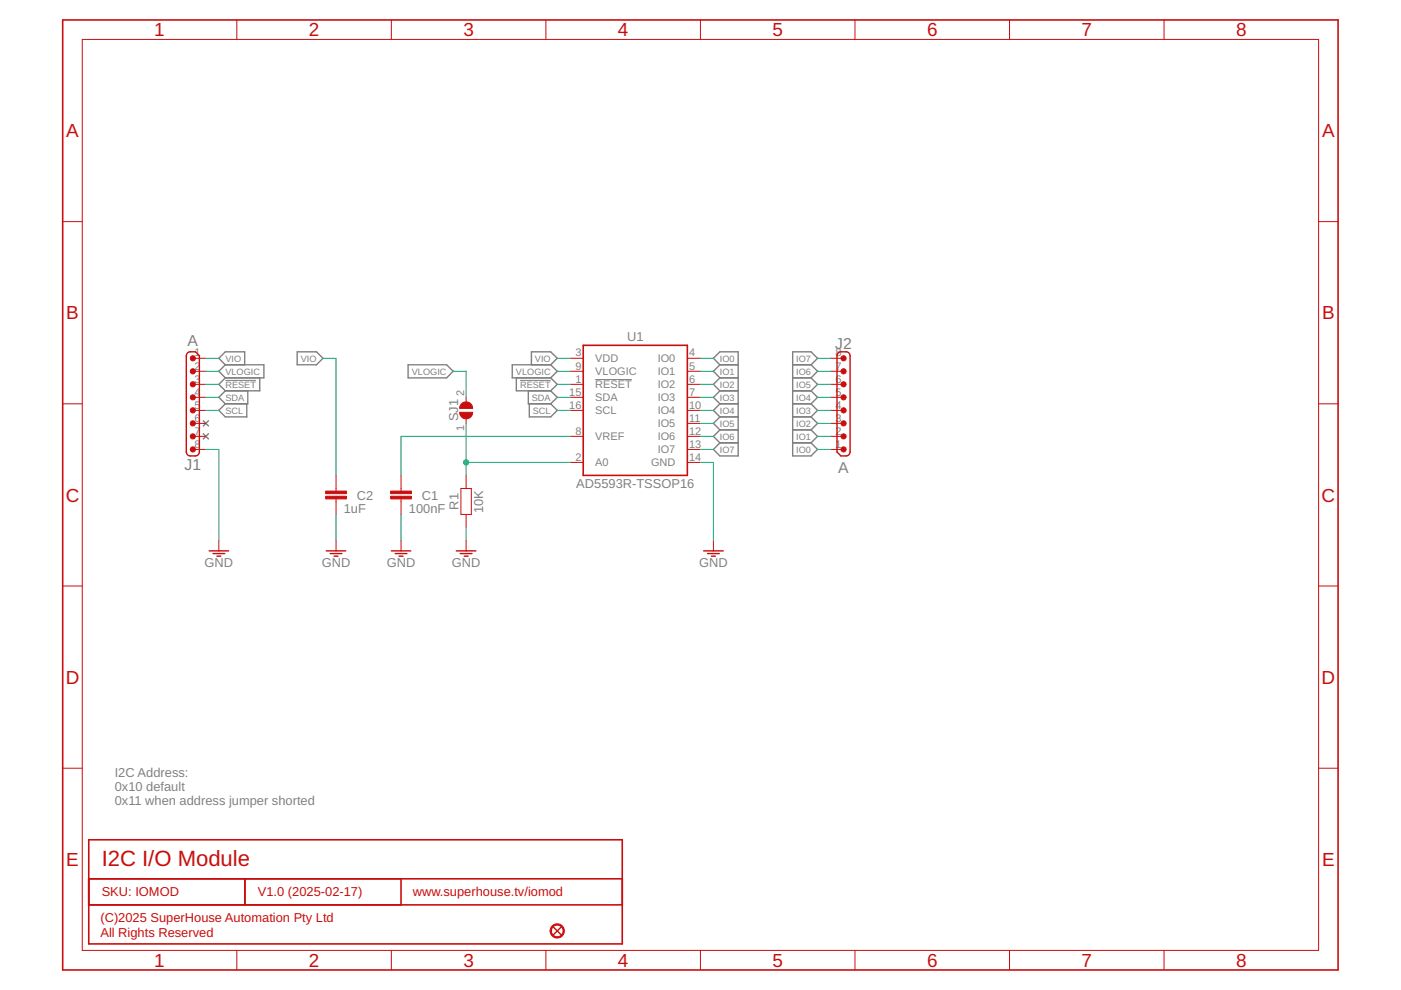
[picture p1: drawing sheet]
<?xml version="1.0" encoding="utf-8"?>
<!DOCTYPE eagle SYSTEM "eagle.dtd">
<eagle version="9.7.0">
<drawing>
<settings>
<setting alwaysvectorfont="no"/>
<setting keepoldvectorfont="yes"/>
<setting verticaltext="up"/>
</settings>
<grid distance="0.1" unitdist="inch" unit="inch" style="lines" multiple="1" display="no" altdistance="0.01" altunitdist="inch" altunit="inch"/>
<schematic xreflabel="%F%N/%S.%C%R" xrefpart="/%S.%C%R">
<libraries>
<library name="SuperHouse-SupplySymbols">
<symbols>
<symbol name="GND">
<wire x1="-1.905" y1="0.508" x2="0" y2="0.508" width="0.254" layer="94"/>
<wire x1="0" y1="0.508" x2="1.905" y2="0.508" width="0.254" layer="94"/>
<wire x1="-0.381" y1="-0.508" x2="0.381" y2="-0.508" width="0.254" layer="94"/>
<wire x1="0" y1="2.54" x2="0" y2="0.508" width="0.1524" layer="94"/>
<wire x1="-1.143" y1="0" x2="1.143" y2="0" width="0.254" layer="94"/>
<text x="0" y="-2.54" size="1.778" layer="96" align="bottom-center">GND</text>
<pin name="GND" x="0" y="2.54" visible="off" length="point" direction="sup"/>
</symbol>
<symbol name="NOCONNECTION">
<wire x1="-0.508" y1="0.508" x2="0.508" y2="-0.508" width="0.254" layer="97"/>
<wire x1="0.508" y1="0.508" x2="-0.508" y2="-0.508" width="0.254" layer="97"/>
</symbol>
</symbols>
<devicesets>
<deviceset name="GND" prefix="GND">
<gates>
<gate name="1" symbol="GND" x="0" y="0"/>
</gates>
<devices>
<device name="">
<technologies>
<technology name=""/>
</technologies>
</device>
</devices>
</deviceset>
<deviceset name="NC" prefix="NC">
<gates>
<gate name="G$1" symbol="NOCONNECTION" x="0" y="0"/>
</gates>
<devices>
<device name="">
<technologies>
<technology name=""/>
</technologies>
</device>
</devices>
</deviceset>
</devicesets>
</library>
<library name="SuperHouse-Symbols">
<symbols>
<symbol name="FIDUCIAL">
<wire x1="-0.762" y1="0.762" x2="0.762" y2="-0.762" width="0.254" layer="94"/>
<wire x1="0.762" y1="0.762" x2="-0.762" y2="-0.762" width="0.254" layer="94"/>
<circle x="0" y="0" radius="1.27" width="0.254" layer="94"/>
</symbol>
</symbols>
<devicesets>
<deviceset name="FIDUCIAL">
<gates>
<gate name="G$1" symbol="FIDUCIAL" x="0" y="0"/>
</gates>
<devices>
<device name="1.5X3" package="FIDUCIAL-1.5X3">
<package3dinstances>
<package3dinstance package3d_urn="urn:adsk.eagle:package:13228900/2"/>
</package3dinstances>
<technologies>
<technology name=""/>
</technologies>
</device>
<device name="1X2" package="FIDUCIAL-1X2">
<package3dinstances>
<package3dinstance package3d_urn="urn:adsk.eagle:package:13228899/2"/>
</package3dinstances>
<technologies>
<technology name=""/>
</technologies>
</device>
<device name="1X2.5" package="FIDUCIAL-1X2.5">
<package3dinstances>
<package3dinstance package3d_urn="urn:adsk.eagle:package:13228898/2"/>
</package3dinstances>
<technologies>
<technology name=""/>
</technologies>
</device>
</devices>
</deviceset>
</devicesets>
</library>
<library name="SuperHouse-Capacitors">
<symbols>
<symbol name="CAP">
<wire x1="0" y1="2.54" x2="0" y2="2.032" width="0.1524" layer="94"/>
<wire x1="0" y1="0" x2="0" y2="0.508" width="0.1524" layer="94"/>
<text x="1.524" y="2.921" size="1.778" layer="95">&gt;NAME</text>
<text x="1.524" y="-2.159" size="1.778" layer="96">&gt;VALUE</text>
<rectangle x1="-2.032" y1="0.508" x2="2.032" y2="1.016" layer="94"/>
<rectangle x1="-2.032" y1="1.524" x2="2.032" y2="2.032" layer="94"/>
<pin name="1" x="0" y="5.08" visible="off" length="short" direction="pas" swaplevel="1" rot="R270"/>
<pin name="2" x="0" y="-2.54" visible="off" length="short" direction="pas" swaplevel="1" rot="R90"/>
</symbol>
</symbols>
<devicesets>
<deviceset name="CAP" prefix="C" uservalue="yes">
<gates>
<gate name="G$1" symbol="CAP" x="0" y="0"/>
</gates>
<devices>
<device name="0603" package="C0603">
<connects>
<connect gate="G$1" pin="1" pad="1"/>
<connect gate="G$1" pin="2" pad="2"/>
</connects>
<package3dinstances>
<package3dinstance package3d_urn="urn:adsk.eagle:package:7066315/6"/>
</package3dinstances>
<technologies>
<technology name=""/>
</technologies>
</device>
<device name="0402" package="C0402">
<connects>
<connect gate="G$1" pin="1" pad="1"/>
<connect gate="G$1" pin="2" pad="2"/>
</connects>
<package3dinstances>
<package3dinstance package3d_urn="urn:adsk.eagle:package:7066125/5"/>
</package3dinstances>
<technologies>
<technology name=""/>
</technologies>
</device>
<device name="0805" package="C0805">
<connects>
<connect gate="G$1" pin="1" pad="1"/>
<connect gate="G$1" pin="2" pad="2"/>
</connects>
<package3dinstances>
<package3dinstance package3d_urn="urn:adsk.eagle:package:7066318/4"/>
</package3dinstances>
<technologies>
<technology name=""/>
</technologies>
</device>
<device name="0201" package="C0201">
<connects>
<connect gate="G$1" pin="1" pad="1"/>
<connect gate="G$1" pin="2" pad="2"/>
</connects>
<package3dinstances>
<package3dinstance package3d_urn="urn:adsk.eagle:package:7066518/2"/>
</package3dinstances>
<technologies>
<technology name=""/>
</technologies>
</device>
<device name="1206" package="C1206">
<connects>
<connect gate="G$1" pin="1" pad="1"/>
<connect gate="G$1" pin="2" pad="2"/>
</connects>
<package3dinstances>
<package3dinstance package3d_urn="urn:adsk.eagle:package:11768541/2"/>
</package3dinstances>
<technologies>
<technology name=""/>
</technologies>
</device>
<device name="2010" package="C2010">
<connects>
<connect gate="G$1" pin="1" pad="1"/>
<connect gate="G$1" pin="2" pad="2"/>
</connects>
<package3dinstances>
<package3dinstance package3d_urn="urn:adsk.eagle:package:11768540/1"/>
</package3dinstances>
<technologies>
<technology name=""/>
</technologies>
</device>
<device name="2220" package="C2220">
<connects>
<connect gate="G$1" pin="1" pad="1"/>
<connect gate="G$1" pin="2" pad="2"/>
</connects>
<package3dinstances>
<package3dinstance package3d_urn="urn:adsk.eagle:package:45026216/2"/>
</package3dinstances>
<technologies>
<technology name=""/>
</technologies>
</device>
</devices>
</deviceset>
</devicesets>
</library>
<library name="SuperHouse-ICs">
<symbols>
<symbol name="AD5593R">
<pin name="!RESET" x="-12.7" y="5.08" length="short" direction="pas"/>
<pin name="VLOGIC" x="-12.7" y="7.62" length="short" direction="pas"/>
<pin name="VDD" x="-12.7" y="10.16" length="short" direction="pas"/>
<pin name="A0" x="-12.7" y="-10.16" length="short" direction="pas"/>
<pin name="IO1" x="12.7" y="7.62" length="short" direction="pas" rot="R180"/>
<pin name="IO0" x="12.7" y="10.16" length="short" direction="pas" rot="R180"/>
<pin name="IO2" x="12.7" y="5.08" length="short" direction="pas" rot="R180"/>
<pin name="IO4" x="12.7" y="0" length="short" direction="pas" rot="R180"/>
<pin name="VREF" x="-12.7" y="-5.08" length="short" direction="pas"/>
<pin name="IO3" x="12.7" y="2.54" length="short" direction="pas" rot="R180"/>
<pin name="IO5" x="12.7" y="-2.54" length="short" direction="pas" rot="R180"/>
<pin name="IO6" x="12.7" y="-5.08" length="short" direction="pas" rot="R180"/>
<pin name="IO7" x="12.7" y="-7.62" length="short" direction="pas" rot="R180"/>
<pin name="GND" x="12.7" y="-10.16" length="short" direction="pas" rot="R180"/>
<pin name="SDA" x="-12.7" y="2.54" length="short" direction="pas"/>
<pin name="SCL" x="-12.7" y="0" length="short" direction="pas"/>
<wire x1="-10.16" y1="-12.7" x2="10.16" y2="-12.7" width="0.3048" layer="94"/>
<wire x1="10.16" y1="-12.7" x2="10.16" y2="12.7" width="0.3048" layer="94"/>
<wire x1="10.16" y1="12.7" x2="-10.16" y2="12.7" width="0.3048" layer="94"/>
<wire x1="-10.16" y1="12.7" x2="-10.16" y2="-12.7" width="0.3048" layer="94"/>
<text x="0" y="13.462" size="1.778" layer="95" align="bottom-center">&gt;NAME</text>
<text x="0" y="-15.24" size="1.778" layer="96" align="bottom-center">&gt;VALUE</text>
</symbol>
</symbols>
<devicesets>
<deviceset name="AD5593R" prefix="U">
<gates>
<gate name="G$1" symbol="AD5593R" x="0" y="0"/>
</gates>
<devices>
<device name="-TSSOP16" package="TSSOP16">
<connects>
<connect gate="G$1" pin="!RESET" pad="1"/>
<connect gate="G$1" pin="A0" pad="2"/>
<connect gate="G$1" pin="GND" pad="14"/>
<connect gate="G$1" pin="IO0" pad="4"/>
<connect gate="G$1" pin="IO1" pad="5"/>
<connect gate="G$1" pin="IO2" pad="6"/>
<connect gate="G$1" pin="IO3" pad="7"/>
<connect gate="G$1" pin="IO4" pad="10"/>
<connect gate="G$1" pin="IO5" pad="11"/>
<connect gate="G$1" pin="IO6" pad="12"/>
<connect gate="G$1" pin="IO7" pad="13"/>
<connect gate="G$1" pin="SCL" pad="16"/>
<connect gate="G$1" pin="SDA" pad="15"/>
<connect gate="G$1" pin="VDD" pad="3"/>
<connect gate="G$1" pin="VLOGIC" pad="9"/>
<connect gate="G$1" pin="VREF" pad="8"/>
</connects>
<package3dinstances>
<package3dinstance package3d_urn="urn:adsk.eagle:package:46129818/2"/>
</package3dinstances>
<technologies>
<technology name=""/>
</technologies>
</device>
</devices>
</deviceset>
</devicesets>
</library>
<library name="SuperHouse-Connectors">
<symbols>
<symbol name="M08">
<text x="0" y="-4.572" size="2.1844" layer="96" align="bottom-center">&gt;VALUE</text>
<text x="0" y="19.558" size="2.1844" layer="95" align="bottom-center">&gt;NAME</text>
<pin name="1" x="2.54" y="0" visible="pad" length="short" direction="pas" swaplevel="1" rot="R180"/>
<pin name="2" x="2.54" y="2.54" visible="pad" length="short" direction="pas" swaplevel="1" rot="R180"/>
<pin name="3" x="2.54" y="5.08" visible="pad" length="short" direction="pas" swaplevel="1" rot="R180"/>
<pin name="4" x="2.54" y="7.62" visible="pad" length="short" direction="pas" swaplevel="1" rot="R180"/>
<pin name="5" x="2.54" y="10.16" visible="pad" length="short" direction="pas" swaplevel="1" rot="R180"/>
<pin name="6" x="2.54" y="12.7" visible="pad" length="short" direction="pas" swaplevel="1" rot="R180"/>
<pin name="7" x="2.54" y="15.24" visible="pad" length="short" direction="pas" swaplevel="1" rot="R180"/>
<pin name="8" x="2.54" y="17.78" visible="pad" length="short" direction="pas" swaplevel="1" rot="R180"/>
<circle x="0" y="5.08" radius="0.254" width="0.508" layer="94"/>
<circle x="0" y="2.54" radius="0.254" width="0.508" layer="94"/>
<circle x="0" y="0" radius="0.254" width="0.508" layer="94"/>
<circle x="0" y="7.62" radius="0.254" width="0.508" layer="94"/>
<circle x="0" y="10.16" radius="0.254" width="0.508" layer="94"/>
<circle x="0" y="12.7" radius="0.254" width="0.508" layer="94"/>
<circle x="0" y="15.24" radius="0.254" width="0.508" layer="94"/>
<circle x="0" y="17.78" radius="0.254" width="0.508" layer="94"/>
<wire x1="-1.27" y1="18.288" x2="-0.508" y2="19.05" width="0.254" layer="94" curve="-90"/>
<wire x1="-1.27" y1="18.288" x2="-1.27" y2="-0.508" width="0.254" layer="94"/>
<wire x1="-0.508" y1="19.05" x2="0.508" y2="19.05" width="0.254" layer="94"/>
<wire x1="0.508" y1="-1.27" x2="1.27" y2="-0.508" width="0.254" layer="94"/>
<wire x1="-0.508" y1="-1.27" x2="-1.27" y2="-0.508" width="0.254" layer="94" curve="-90"/>
<wire x1="0.508" y1="19.05" x2="1.27" y2="18.288" width="0.254" layer="94" curve="-90"/>
<wire x1="1.27" y1="18.288" x2="1.27" y2="-0.508" width="0.254" layer="94"/>
<wire x1="-0.508" y1="-1.27" x2="0.508" y2="-1.27" width="0.254" layer="94"/>
</symbol>
</symbols>
<devicesets>
<deviceset name="M08" prefix="J">
<gates>
<gate name="G$1" symbol="M08" x="0" y="0"/>
</gates>
<devices>
<device name="-PLAIN" package="1X08">
<connects>
<connect gate="G$1" pin="1" pad="1"/>
<connect gate="G$1" pin="2" pad="2"/>
<connect gate="G$1" pin="3" pad="3"/>
<connect gate="G$1" pin="4" pad="4"/>
<connect gate="G$1" pin="5" pad="5"/>
<connect gate="G$1" pin="6" pad="6"/>
<connect gate="G$1" pin="7" pad="7"/>
<connect gate="G$1" pin="8" pad="8"/>
</connects>
<package3dinstances>
<package3dinstance package3d_urn="urn:adsk.eagle:package:11866882/3"/>
</package3dinstances>
<technologies>
<technology name=""/>
</technologies>
</device>
<device name="-PIN" package="1X08-P">
<connects>
<connect gate="G$1" pin="1" pad="1"/>
<connect gate="G$1" pin="2" pad="2"/>
<connect gate="G$1" pin="3" pad="3"/>
<connect gate="G$1" pin="4" pad="4"/>
<connect gate="G$1" pin="5" pad="5"/>
<connect gate="G$1" pin="6" pad="6"/>
<connect gate="G$1" pin="7" pad="7"/>
<connect gate="G$1" pin="8" pad="8"/>
</connects>
<package3dinstances>
<package3dinstance package3d_urn="urn:adsk.eagle:package:11866881/5"/>
</package3dinstances>
<technologies>
<technology name=""/>
</technologies>
</device>
<device name="-SOCKET" package="1X08-S">
<connects>
<connect gate="G$1" pin="1" pad="1"/>
<connect gate="G$1" pin="2" pad="2"/>
<connect gate="G$1" pin="3" pad="3"/>
<connect gate="G$1" pin="4" pad="4"/>
<connect gate="G$1" pin="5" pad="5"/>
<connect gate="G$1" pin="6" pad="6"/>
<connect gate="G$1" pin="7" pad="7"/>
<connect gate="G$1" pin="8" pad="8"/>
</connects>
<package3dinstances>
<package3dinstance package3d_urn="urn:adsk.eagle:package:11866883/5"/>
</package3dinstances>
<technologies>
<technology name=""/>
</technologies>
</device>
<device name="-SCREW-3.5MM" package="SCREWTERMINAL-3.5MM-8">
<connects>
<connect gate="G$1" pin="1" pad="1"/>
<connect gate="G$1" pin="2" pad="2"/>
<connect gate="G$1" pin="3" pad="3"/>
<connect gate="G$1" pin="4" pad="4"/>
<connect gate="G$1" pin="5" pad="5"/>
<connect gate="G$1" pin="6" pad="6"/>
<connect gate="G$1" pin="7" pad="7"/>
<connect gate="G$1" pin="8" pad="8"/>
</connects>
<package3dinstances>
<package3dinstance package3d_urn="urn:adsk.eagle:package:12194855/4"/>
</package3dinstances>
<technologies>
<technology name=""/>
</technologies>
</device>
<device name="-STACKING" package="1X08-ST">
<connects>
<connect gate="G$1" pin="1" pad="1"/>
<connect gate="G$1" pin="2" pad="2"/>
<connect gate="G$1" pin="3" pad="3"/>
<connect gate="G$1" pin="4" pad="4"/>
<connect gate="G$1" pin="5" pad="5"/>
<connect gate="G$1" pin="6" pad="6"/>
<connect gate="G$1" pin="7" pad="7"/>
<connect gate="G$1" pin="8" pad="8"/>
</connects>
<package3dinstances>
<package3dinstance package3d_urn="urn:adsk.eagle:package:12562317/5"/>
</package3dinstances>
<technologies>
<technology name=""/>
</technologies>
</device>
<device name="-PIN-BELOW" package="1X08-P-BELOW">
<connects>
<connect gate="G$1" pin="1" pad="1"/>
<connect gate="G$1" pin="2" pad="2"/>
<connect gate="G$1" pin="3" pad="3"/>
<connect gate="G$1" pin="4" pad="4"/>
<connect gate="G$1" pin="5" pad="5"/>
<connect gate="G$1" pin="6" pad="6"/>
<connect gate="G$1" pin="7" pad="7"/>
<connect gate="G$1" pin="8" pad="8"/>
</connects>
<package3dinstances>
<package3dinstance package3d_urn="urn:adsk.eagle:package:14732715/6"/>
</package3dinstances>
<technologies>
<technology name=""/>
</technologies>
</device>
<device name="-B8B-XH" package="JST-B8B-XH-A">
<connects>
<connect gate="G$1" pin="1" pad="1"/>
<connect gate="G$1" pin="2" pad="2"/>
<connect gate="G$1" pin="3" pad="3"/>
<connect gate="G$1" pin="4" pad="4"/>
<connect gate="G$1" pin="5" pad="5"/>
<connect gate="G$1" pin="6" pad="6"/>
<connect gate="G$1" pin="7" pad="7"/>
<connect gate="G$1" pin="8" pad="8"/>
</connects>
<package3dinstances>
<package3dinstance package3d_urn="urn:adsk.eagle:package:26584323/3"/>
</package3dinstances>
<technologies>
<technology name=""/>
</technologies>
</device>
<device name="-SCREW-3.81MM-PLUG-VERT" package="SCREWTERMINAL-3.81MM-VERT-8">
<connects>
<connect gate="G$1" pin="1" pad="1"/>
<connect gate="G$1" pin="2" pad="2"/>
<connect gate="G$1" pin="3" pad="3"/>
<connect gate="G$1" pin="4" pad="4"/>
<connect gate="G$1" pin="5" pad="5"/>
<connect gate="G$1" pin="6" pad="6"/>
<connect gate="G$1" pin="7" pad="7"/>
<connect gate="G$1" pin="8" pad="8"/>
</connects>
<package3dinstances>
<package3dinstance package3d_urn="urn:adsk.eagle:package:31146196/2"/>
</package3dinstances>
<technologies>
<technology name=""/>
</technologies>
</device>
<device name="-SCREW-3.81MM-PLUG-HOR" package="SCREWTERMINAL-3.81MM-HOR-8">
<connects>
<connect gate="G$1" pin="1" pad="1"/>
<connect gate="G$1" pin="2" pad="2"/>
<connect gate="G$1" pin="3" pad="3"/>
<connect gate="G$1" pin="4" pad="4"/>
<connect gate="G$1" pin="5" pad="5"/>
<connect gate="G$1" pin="6" pad="6"/>
<connect gate="G$1" pin="7" pad="7"/>
<connect gate="G$1" pin="8" pad="8"/>
</connects>
<package3dinstances>
<package3dinstance package3d_urn="urn:adsk.eagle:package:31456334/6"/>
</package3dinstances>
<technologies>
<technology name=""/>
</technologies>
</device>
<device name="-2.00-PLAIN" package="1X8-2.00-PLAIN">
<connects>
<connect gate="G$1" pin="1" pad="1"/>
<connect gate="G$1" pin="2" pad="2"/>
<connect gate="G$1" pin="3" pad="3"/>
<connect gate="G$1" pin="4" pad="4"/>
<connect gate="G$1" pin="5" pad="5"/>
<connect gate="G$1" pin="6" pad="6"/>
<connect gate="G$1" pin="7" pad="7"/>
<connect gate="G$1" pin="8" pad="8"/>
</connects>
<package3dinstances>
<package3dinstance package3d_urn="urn:adsk.eagle:package:47037876/2"/>
</package3dinstances>
<technologies>
<technology name=""/>
</technologies>
</device>
<device name="-2.00-P-BELOW" package="1X8-2.00-P-BELOW">
<connects>
<connect gate="G$1" pin="1" pad="1"/>
<connect gate="G$1" pin="2" pad="2"/>
<connect gate="G$1" pin="3" pad="3"/>
<connect gate="G$1" pin="4" pad="4"/>
<connect gate="G$1" pin="5" pad="5"/>
<connect gate="G$1" pin="6" pad="6"/>
<connect gate="G$1" pin="7" pad="7"/>
<connect gate="G$1" pin="8" pad="8"/>
</connects>
<package3dinstances>
<package3dinstance package3d_urn="urn:adsk.eagle:package:47037877/4"/>
</package3dinstances>
<technologies>
<technology name=""/>
</technologies>
</device>
<device name="-2.00-S" package="1X8-2.00-S">
<connects>
<connect gate="G$1" pin="1" pad="1"/>
<connect gate="G$1" pin="2" pad="2"/>
<connect gate="G$1" pin="3" pad="3"/>
<connect gate="G$1" pin="4" pad="4"/>
<connect gate="G$1" pin="5" pad="5"/>
<connect gate="G$1" pin="6" pad="6"/>
<connect gate="G$1" pin="7" pad="7"/>
<connect gate="G$1" pin="8" pad="8"/>
</connects>
<package3dinstances>
<package3dinstance package3d_urn="urn:adsk.eagle:package:47037878/3"/>
</package3dinstances>
<technologies>
<technology name=""/>
</technologies>
</device>
</devices>
</deviceset>
</devicesets>
</library>
<library name="SuperHouse-Resistors">
<symbols>
<symbol name="RESISTOR">
<wire x1="-2.54" y1="1.016" x2="2.54" y2="1.016" width="0.1524" layer="94"/>
<wire x1="-2.54" y1="-1.016" x2="-2.54" y2="1.016" width="0.1524" layer="94"/>
<wire x1="2.54" y1="-1.016" x2="2.54" y2="1.016" width="0.1524" layer="94"/>
<wire x1="-2.54" y1="-1.016" x2="2.54" y2="-1.016" width="0.1524" layer="94"/>
<text x="0" y="1.4986" size="1.778" layer="95" align="bottom-center">&gt;NAME</text>
<text x="0" y="-3.302" size="1.778" layer="96" align="bottom-center">&gt;VALUE</text>
<pin name="2" x="5.08" y="0" visible="off" length="short" direction="pas" swaplevel="1" rot="R180"/>
<pin name="1" x="-5.08" y="0" visible="off" length="short" direction="pas" swaplevel="1"/>
</symbol>
</symbols>
<devicesets>
<deviceset name="RESISTOR" prefix="R" uservalue="yes">
<gates>
<gate name="G$1" symbol="RESISTOR" x="0" y="0"/>
</gates>
<devices>
<device name="1206" package="R1206">
<connects>
<connect gate="G$1" pin="1" pad="1"/>
<connect gate="G$1" pin="2" pad="2"/>
</connects>
<package3dinstances>
<package3dinstance package3d_urn="urn:adsk.eagle:package:28961137/3"/>
</package3dinstances>
<technologies>
<technology name=""/>
</technologies>
</device>
<device name="2010" package="R2010">
<connects>
<connect gate="G$1" pin="1" pad="1"/>
<connect gate="G$1" pin="2" pad="2"/>
</connects>
<package3dinstances>
<package3dinstance package3d_urn="urn:adsk.eagle:package:28961140/1"/>
</package3dinstances>
<technologies>
<technology name=""/>
</technologies>
</device>
<device name="0402" package="R0402">
<connects>
<connect gate="G$1" pin="1" pad="1"/>
<connect gate="G$1" pin="2" pad="2"/>
</connects>
<package3dinstances>
<package3dinstance package3d_urn="urn:adsk.eagle:package:28961142/1"/>
</package3dinstances>
<technologies>
<technology name=""/>
</technologies>
</device>
<device name="0201" package="R0201">
<connects>
<connect gate="G$1" pin="1" pad="1"/>
<connect gate="G$1" pin="2" pad="2"/>
</connects>
<package3dinstances>
<package3dinstance package3d_urn="urn:adsk.eagle:package:28961136/1"/>
</package3dinstances>
<technologies>
<technology name=""/>
</technologies>
</device>
<device name="0603" package="R0603">
<connects>
<connect gate="G$1" pin="1" pad="1"/>
<connect gate="G$1" pin="2" pad="2"/>
</connects>
<package3dinstances>
<package3dinstance package3d_urn="urn:adsk.eagle:package:28961141/1"/>
</package3dinstances>
<technologies>
<technology name=""/>
</technologies>
</device>
<device name="0805" package="R0805">
<connects>
<connect gate="G$1" pin="1" pad="1"/>
<connect gate="G$1" pin="2" pad="2"/>
</connects>
<package3dinstances>
<package3dinstance package3d_urn="urn:adsk.eagle:package:28961134/1"/>
</package3dinstances>
<technologies>
<technology name=""/>
</technologies>
</device>
<device name="-WSHM2818" package="WSHM2818">
<connects>
<connect gate="G$1" pin="1" pad="1"/>
<connect gate="G$1" pin="2" pad="2"/>
</connects>
<package3dinstances>
<package3dinstance package3d_urn="urn:adsk.eagle:package:28961139/1"/>
</package3dinstances>
<technologies>
<technology name=""/>
</technologies>
</device>
<device name="1210" package="R1210">
<connects>
<connect gate="G$1" pin="1" pad="1"/>
<connect gate="G$1" pin="2" pad="2"/>
</connects>
<package3dinstances>
<package3dinstance package3d_urn="urn:adsk.eagle:package:34219130/2"/>
</package3dinstances>
<technologies>
<technology name=""/>
</technologies>
</device>
<device name="-CB5H" package="CB5-H">
<connects>
<connect gate="G$1" pin="1" pad="P$1"/>
<connect gate="G$1" pin="2" pad="P$2"/>
</connects>
<package3dinstances>
<package3dinstance package3d_urn="urn:adsk.eagle:package:44875050/2"/>
</package3dinstances>
<technologies>
<technology name=""/>
</technologies>
</device>
<device name="-CB5V" package="CB5-V">
<connects>
<connect gate="G$1" pin="1" pad="P$1"/>
<connect gate="G$1" pin="2" pad="P$2"/>
</connects>
<package3dinstances>
<package3dinstance package3d_urn="urn:adsk.eagle:package:44875049/2"/>
</package3dinstances>
<technologies>
<technology name=""/>
</technologies>
</device>
</devices>
<spice>
<pinmapping spiceprefix="R">
<pinmap gate="G$1" pin="1" pinorder="1"/>
<pinmap gate="G$1" pin="2" pinorder="2"/>
</pinmapping>
</spice>
</deviceset>
</devicesets>
</library>
<library name="SuperHouse-Jumpers">
<symbols>
<symbol name="SJ">
<wire x1="0.381" y1="0.635" x2="0.381" y2="-0.635" width="1.27" layer="94" curve="-180" cap="flat"/>
<wire x1="-0.381" y1="-0.635" x2="-0.381" y2="0.635" width="1.27" layer="94" curve="-180" cap="flat"/>
<wire x1="2.54" y1="0" x2="1.651" y2="0" width="0.1524" layer="94"/>
<wire x1="-2.54" y1="0" x2="-1.651" y2="0" width="0.1524" layer="94"/>
<text x="0" y="1.524" size="1.778" layer="95" align="bottom-center">&gt;NAME</text>
<text x="0" y="-3.302" size="1.778" layer="96" align="bottom-center">&gt;VALUE</text>
<pin name="2" x="2.54" y="0" visible="pad" length="point" direction="pas" swaplevel="1" rot="R180"/>
<pin name="1" x="-2.54" y="0" visible="pad" length="point" direction="pas" swaplevel="1"/>
</symbol>
</symbols>
<devicesets>
<deviceset name="SJ" prefix="SJ" uservalue="yes">
<gates>
<gate name="1" symbol="SJ" x="0" y="0"/>
</gates>
<devices>
<device name="-NORMAL" package="SJ">
<connects>
<connect gate="1" pin="1" pad="1"/>
<connect gate="1" pin="2" pad="2"/>
</connects>
<package3dinstances>
<package3dinstance package3d_urn="urn:adsk.eagle:package:7066338/2"/>
</package3dinstances>
<technologies>
<technology name=""/>
</technologies>
</device>
<device name="-WIDE" package="SJW">
<connects>
<connect gate="1" pin="1" pad="1"/>
<connect gate="1" pin="2" pad="2"/>
</connects>
<package3dinstances>
<package3dinstance package3d_urn="urn:adsk.eagle:package:7066339/2"/>
</package3dinstances>
<technologies>
<technology name=""/>
</technologies>
</device>
<device name="-0402" package="0402SJO">
<connects>
<connect gate="1" pin="1" pad="1"/>
<connect gate="1" pin="2" pad="2"/>
</connects>
<package3dinstances>
<package3dinstance package3d_urn="urn:adsk.eagle:package:7066340/2"/>
</package3dinstances>
<technologies>
<technology name=""/>
</technologies>
</device>
</devices>
</deviceset>
</devicesets>
</library>
</libraries>
<attributes>
</attributes>
<variantdefs>
</variantdefs>
<classes>
<class number="0" name="Default" width="0.2032" drill="0">
</class>
<class number="1" name="VCC" width="0.3048" drill="0">
</class>
</classes>
<parts>
<part name="FID1" library="SuperHouse-Symbols" deviceset="FIDUCIAL" device="1X2.5" package3d_urn="urn:adsk.eagle:package:13228898/2"/>
<part name="C2" library="SuperHouse-Capacitors" deviceset="CAP" device="0603" package3d_urn="urn:adsk.eagle:package:7066315/6" value="1uF"/>
<part name="U$6" library="SuperHouse-SupplySymbols" deviceset="NC" device=""/>
<part name="GND23" library="SuperHouse-SupplySymbols" deviceset="GND" device=""/>
<part name="U1" library="SuperHouse-ICs" deviceset="AD5593R" device="-TSSOP16" package3d_urn="urn:adsk.eagle:package:46129818/2"/>
<part name="GND1" library="SuperHouse-SupplySymbols" deviceset="GND" device=""/>
<part name="GND2" library="SuperHouse-SupplySymbols" deviceset="GND" device=""/>
<part name="GND3" library="SuperHouse-SupplySymbols" deviceset="GND" device=""/>
<part name="C1" library="SuperHouse-Capacitors" deviceset="CAP" device="0603" package3d_urn="urn:adsk.eagle:package:7066315/6" value="100nF"/>
<part name="GND4" library="SuperHouse-SupplySymbols" deviceset="GND" device=""/>
<part name="J1" library="SuperHouse-Connectors" deviceset="M08" device="-2.00-P-BELOW" package3d_urn="urn:adsk.eagle:package:47037877/4" value="A"/>
<part name="J2" library="SuperHouse-Connectors" deviceset="M08" device="-2.00-P-BELOW" package3d_urn="urn:adsk.eagle:package:47037877/4" value="A"/>
<part name="U$1" library="SuperHouse-SupplySymbols" deviceset="NC" device=""/>
<part name="R1" library="SuperHouse-Resistors" deviceset="RESISTOR" device="0603" package3d_urn="urn:adsk.eagle:package:28961141/1" value="10K"/>
<part name="SJ1" library="SuperHouse-Jumpers" deviceset="SJ" device="-NORMAL" package3d_urn="urn:adsk.eagle:package:7066338/2"/>
</parts>
<sheets>
<sheet>
<plain>
<frame x1="0" y1="0" x2="248.92" y2="185.42" columns="8" rows="5" layer="94"/>
<text x="7.62" y="20.32" size="3.048" layer="94">I2C I/O Module</text>
<text x="38.1" y="14.478" size="1.778" layer="94">V1.0 (2025-02-17)</text>
<text x="7.62" y="14.478" size="1.778" layer="94">SKU: IOMOD</text>
<text x="7.366" y="9.398" size="1.778" layer="94">(C)2025 SuperHouse Automation Pty Ltd</text>
<text x="7.366" y="6.35" size="1.778" layer="94">All Rights Reserved</text>
<text x="68.326" y="14.478" size="1.778" layer="94">www.superhouse.tv/iomod</text>
<frame x1="5.08" y1="12.7" x2="109.22" y2="25.4" columns="0" rows="0" layer="94" border-left="no" border-top="no" border-right="no" border-bottom="no"/>
<frame x1="5.08" y1="12.7" x2="35.56" y2="17.78" columns="8" rows="5" layer="94"/>
<frame x1="35.56" y1="12.7" x2="66.04" y2="17.78" columns="8" rows="5" layer="94"/>
<frame x1="5.08" y1="5.08" x2="109.22" y2="17.78" columns="0" rows="0" layer="94" border-left="no" border-top="no" border-right="no" border-bottom="no"/>
</plain>
<instances>
<instance part="FID1" gate="G$1" x="96.52" y="7.62" smashed="yes"/>
<instance part="C2" gate="G$1" x="53.34" y="91.44" smashed="yes">
<attribute name="NAME" x="57.404" y="91.821" size="1.778" layer="95"/>
<attribute name="VALUE" x="54.864" y="89.281" size="1.778" layer="96"/>
</instance>
<instance part="U$6" gate="G$1" x="27.94" y="106.68" smashed="yes"/>
<instance part="GND23" gate="1" x="127" y="81.28" smashed="yes"/>
<instance part="U1" gate="G$1" x="111.76" y="109.22" smashed="yes">
<attribute name="NAME" x="111.76" y="122.682" size="1.778" layer="95" align="bottom-center"/>
<attribute name="VALUE" x="111.76" y="93.98" size="1.778" layer="96" align="bottom-center"/>
</instance>
<instance part="GND1" gate="1" x="53.34" y="81.28" smashed="yes"/>
<instance part="GND2" gate="1" x="30.48" y="81.28" smashed="yes"/>
<instance part="GND3" gate="1" x="78.74" y="81.28" smashed="yes"/>
<instance part="C1" gate="G$1" x="66.04" y="91.44" smashed="yes">
<attribute name="NAME" x="70.104" y="91.821" size="1.778" layer="95"/>
<attribute name="VALUE" x="67.564" y="89.281" size="1.778" layer="96"/>
</instance>
<instance part="GND4" gate="1" x="66.04" y="81.28" smashed="yes"/>
<instance part="J1" gate="G$1" x="25.4" y="119.38" smashed="yes" rot="MR180">
<attribute name="VALUE" x="25.4" y="123.952" size="2.1844" layer="96" rot="MR180" align="bottom-center"/>
<attribute name="NAME" x="25.4" y="99.822" size="2.1844" layer="95" rot="MR180" align="bottom-center"/>
</instance>
<instance part="J2" gate="G$1" x="152.4" y="101.6" smashed="yes" rot="MR0">
<attribute name="VALUE" x="152.4" y="97.028" size="2.1844" layer="96" rot="MR0" align="bottom-center"/>
<attribute name="NAME" x="152.4" y="121.158" size="2.1844" layer="95" rot="MR0" align="bottom-center"/>
</instance>
<instance part="U$1" gate="G$1" x="27.94" y="104.14" smashed="yes"/>
<instance part="R1" gate="G$1" x="78.74" y="91.44" smashed="yes" rot="R90">
<attribute name="NAME" x="77.2414" y="91.44" size="1.778" layer="95" rot="R90" align="bottom-center"/>
<attribute name="VALUE" x="82.042" y="91.44" size="1.778" layer="96" rot="R90" align="bottom-center"/>
</instance>
<instance part="SJ1" gate="1" x="78.74" y="109.22" smashed="yes" rot="R90">
<attribute name="NAME" x="77.216" y="109.22" size="1.778" layer="95" rot="R90" align="bottom-center"/>
<attribute name="VALUE" x="82.042" y="109.22" size="1.778" layer="96" rot="R90" align="bottom-center"/>
</instance>
</instances>
<busses>
</busses>
<nets>
<net name="GND" class="0">
<segment>
<pinref part="U1" gate="G$1" pin="GND"/>
<wire x1="124.46" y1="99.06" x2="127" y2="99.06" width="0.1524" layer="91"/>
<wire x1="127" y1="99.06" x2="127" y2="83.82" width="0.1524" layer="91"/>
<pinref part="GND23" gate="1" pin="GND"/>
</segment>
<segment>
<pinref part="C2" gate="G$1" pin="2"/>
<pinref part="GND1" gate="1" pin="GND"/>
<wire x1="53.34" y1="83.82" x2="53.34" y2="88.9" width="0.1524" layer="91"/>
</segment>
<segment>
<pinref part="C1" gate="G$1" pin="2"/>
<pinref part="GND4" gate="1" pin="GND"/>
<wire x1="66.04" y1="88.9" x2="66.04" y2="83.82" width="0.1524" layer="91"/>
</segment>
<segment>
<wire x1="27.94" y1="101.6" x2="30.48" y2="101.6" width="0.1524" layer="91"/>
<wire x1="30.48" y1="101.6" x2="30.48" y2="83.82" width="0.1524" layer="91"/>
<pinref part="GND2" gate="1" pin="GND"/>
<pinref part="J1" gate="G$1" pin="8"/>
</segment>
<segment>
<pinref part="R1" gate="G$1" pin="1"/>
<pinref part="GND3" gate="1" pin="GND"/>
<wire x1="78.74" y1="83.82" x2="78.74" y2="86.36" width="0.1524" layer="91"/>
</segment>
</net>
<net name="IO0" class="0">
<segment>
<pinref part="U1" gate="G$1" pin="IO0"/>
<wire x1="124.46" y1="119.38" x2="127" y2="119.38" width="0.1524" layer="91"/>
<label x="127" y="119.38" size="1.27" layer="95" xref="yes"/>
</segment>
<segment>
<wire x1="149.86" y1="101.6" x2="147.32" y2="101.6" width="0.1524" layer="91"/>
<label x="147.32" y="101.6" size="1.27" layer="95" rot="R180" xref="yes"/>
<pinref part="J2" gate="G$1" pin="1"/>
</segment>
</net>
<net name="IO1" class="0">
<segment>
<pinref part="U1" gate="G$1" pin="IO1"/>
<wire x1="124.46" y1="116.84" x2="127" y2="116.84" width="0.1524" layer="91"/>
<label x="127" y="116.84" size="1.27" layer="95" xref="yes"/>
</segment>
<segment>
<wire x1="149.86" y1="104.14" x2="147.32" y2="104.14" width="0.1524" layer="91"/>
<label x="147.32" y="104.14" size="1.27" layer="95" rot="R180" xref="yes"/>
<pinref part="J2" gate="G$1" pin="2"/>
</segment>
</net>
<net name="IO2" class="0">
<segment>
<pinref part="U1" gate="G$1" pin="IO2"/>
<wire x1="124.46" y1="114.3" x2="127" y2="114.3" width="0.1524" layer="91"/>
<label x="127" y="114.3" size="1.27" layer="95" xref="yes"/>
</segment>
<segment>
<wire x1="149.86" y1="106.68" x2="147.32" y2="106.68" width="0.1524" layer="91"/>
<label x="147.32" y="106.68" size="1.27" layer="95" rot="R180" xref="yes"/>
<pinref part="J2" gate="G$1" pin="3"/>
</segment>
</net>
<net name="IO3" class="0">
<segment>
<pinref part="U1" gate="G$1" pin="IO3"/>
<wire x1="124.46" y1="111.76" x2="127" y2="111.76" width="0.1524" layer="91"/>
<label x="127" y="111.76" size="1.27" layer="95" xref="yes"/>
</segment>
<segment>
<wire x1="149.86" y1="109.22" x2="147.32" y2="109.22" width="0.1524" layer="91"/>
<label x="147.32" y="109.22" size="1.27" layer="95" rot="R180" xref="yes"/>
<pinref part="J2" gate="G$1" pin="4"/>
</segment>
</net>
<net name="IO4" class="0">
<segment>
<pinref part="U1" gate="G$1" pin="IO4"/>
<wire x1="124.46" y1="109.22" x2="127" y2="109.22" width="0.1524" layer="91"/>
<label x="127" y="109.22" size="1.27" layer="95" xref="yes"/>
</segment>
<segment>
<wire x1="149.86" y1="111.76" x2="147.32" y2="111.76" width="0.1524" layer="91"/>
<label x="147.32" y="111.76" size="1.27" layer="95" rot="R180" xref="yes"/>
<pinref part="J2" gate="G$1" pin="5"/>
</segment>
</net>
<net name="IO5" class="0">
<segment>
<pinref part="U1" gate="G$1" pin="IO5"/>
<wire x1="124.46" y1="106.68" x2="127" y2="106.68" width="0.1524" layer="91"/>
<label x="127" y="106.68" size="1.27" layer="95" xref="yes"/>
</segment>
<segment>
<wire x1="149.86" y1="114.3" x2="147.32" y2="114.3" width="0.1524" layer="91"/>
<label x="147.32" y="114.3" size="1.27" layer="95" rot="R180" xref="yes"/>
<pinref part="J2" gate="G$1" pin="6"/>
</segment>
</net>
<net name="IO6" class="0">
<segment>
<pinref part="U1" gate="G$1" pin="IO6"/>
<wire x1="124.46" y1="104.14" x2="127" y2="104.14" width="0.1524" layer="91"/>
<label x="127" y="104.14" size="1.27" layer="95" xref="yes"/>
</segment>
<segment>
<wire x1="149.86" y1="116.84" x2="147.32" y2="116.84" width="0.1524" layer="91"/>
<label x="147.32" y="116.84" size="1.27" layer="95" rot="R180" xref="yes"/>
<pinref part="J2" gate="G$1" pin="7"/>
</segment>
</net>
<net name="IO7" class="0">
<segment>
<pinref part="U1" gate="G$1" pin="IO7"/>
<wire x1="124.46" y1="101.6" x2="127" y2="101.6" width="0.1524" layer="91"/>
<label x="127" y="101.6" size="1.27" layer="95" xref="yes"/>
</segment>
<segment>
<wire x1="149.86" y1="119.38" x2="147.32" y2="119.38" width="0.1524" layer="91"/>
<label x="147.32" y="119.38" size="1.27" layer="95" rot="R180" xref="yes"/>
<pinref part="J2" gate="G$1" pin="8"/>
</segment>
</net>
<net name="N$3" class="0">
<segment>
<pinref part="U1" gate="G$1" pin="VREF"/>
<wire x1="99.06" y1="104.14" x2="66.04" y2="104.14" width="0.1524" layer="91"/>
<wire x1="66.04" y1="104.14" x2="66.04" y2="96.52" width="0.1524" layer="91"/>
<pinref part="C1" gate="G$1" pin="1"/>
</segment>
</net>
<net name="VLOGIC" class="0">
<segment>
<pinref part="U1" gate="G$1" pin="VLOGIC"/>
<wire x1="99.06" y1="116.84" x2="96.52" y2="116.84" width="0.1524" layer="91"/>
<label x="96.52" y="116.84" size="1.27" layer="95" rot="R180" xref="yes"/>
</segment>
<segment>
<wire x1="27.94" y1="116.84" x2="30.48" y2="116.84" width="0.1524" layer="91"/>
<label x="30.48" y="116.84" size="1.27" layer="95" xref="yes"/>
<pinref part="J1" gate="G$1" pin="2"/>
</segment>
<segment>
<pinref part="SJ1" gate="1" pin="2"/>
<wire x1="78.74" y1="111.76" x2="78.74" y2="116.84" width="0.1524" layer="91"/>
<wire x1="78.74" y1="116.84" x2="76.2" y2="116.84" width="0.1524" layer="91"/>
<label x="76.2" y="116.84" size="1.27" layer="95" rot="R180" xref="yes"/>
</segment>
</net>
<net name="!RESET" class="0">
<segment>
<pinref part="U1" gate="G$1" pin="!RESET"/>
<wire x1="99.06" y1="114.3" x2="96.52" y2="114.3" width="0.1524" layer="91"/>
<label x="96.52" y="114.3" size="1.27" layer="95" rot="R180" xref="yes"/>
</segment>
<segment>
<wire x1="27.94" y1="114.3" x2="30.48" y2="114.3" width="0.1524" layer="91"/>
<label x="30.48" y="114.3" size="1.27" layer="95" xref="yes"/>
<pinref part="J1" gate="G$1" pin="3"/>
</segment>
</net>
<net name="SDA" class="0">
<segment>
<pinref part="U1" gate="G$1" pin="SDA"/>
<wire x1="99.06" y1="111.76" x2="96.52" y2="111.76" width="0.1524" layer="91"/>
<label x="96.52" y="111.76" size="1.27" layer="95" rot="R180" xref="yes"/>
</segment>
<segment>
<wire x1="27.94" y1="111.76" x2="30.48" y2="111.76" width="0.1524" layer="91"/>
<label x="30.48" y="111.76" size="1.27" layer="95" xref="yes"/>
<pinref part="J1" gate="G$1" pin="4"/>
</segment>
</net>
<net name="SCL" class="0">
<segment>
<pinref part="U1" gate="G$1" pin="SCL"/>
<wire x1="99.06" y1="109.22" x2="96.52" y2="109.22" width="0.1524" layer="91"/>
<label x="96.52" y="109.22" size="1.27" layer="95" rot="R180" xref="yes"/>
</segment>
<segment>
<wire x1="27.94" y1="109.22" x2="30.48" y2="109.22" width="0.1524" layer="91"/>
<label x="30.48" y="109.22" size="1.27" layer="95" xref="yes"/>
<pinref part="J1" gate="G$1" pin="5"/>
</segment>
</net>
<net name="VIO" class="0">
<segment>
<wire x1="27.94" y1="119.38" x2="30.48" y2="119.38" width="0.1524" layer="91"/>
<label x="30.48" y="119.38" size="1.27" layer="95" xref="yes"/>
<pinref part="J1" gate="G$1" pin="1"/>
</segment>
<segment>
<pinref part="U1" gate="G$1" pin="VDD"/>
<wire x1="99.06" y1="119.38" x2="96.52" y2="119.38" width="0.1524" layer="91"/>
<label x="96.52" y="119.38" size="1.27" layer="95" rot="R180" xref="yes"/>
</segment>
<segment>
<pinref part="C2" gate="G$1" pin="1"/>
<wire x1="53.34" y1="96.52" x2="53.34" y2="119.38" width="0.1524" layer="91"/>
<wire x1="53.34" y1="119.38" x2="50.8" y2="119.38" width="0.1524" layer="91"/>
<label x="50.8" y="119.38" size="1.27" layer="95" rot="R180" xref="yes"/>
</segment>
</net>
<net name="N$1" class="0">
<segment>
<pinref part="U1" gate="G$1" pin="A0"/>
<wire x1="99.06" y1="99.06" x2="78.74" y2="99.06" width="0.1524" layer="91"/>
<wire x1="78.74" y1="99.06" x2="78.74" y2="96.52" width="0.1524" layer="91"/>
<pinref part="R1" gate="G$1" pin="2"/>
<pinref part="SJ1" gate="1" pin="1"/>
<wire x1="78.74" y1="106.68" x2="78.74" y2="99.06" width="0.1524" layer="91"/>
<junction x="78.74" y="99.06"/>
</segment>
</net>
</nets>
</sheet>
</sheets>
<errors>
<approved hash="104,1,86.36,137.16,IC3,VCC,3.3V,,,"/>
<approved hash="104,1,86.36,139.7,IC3,VCC,3.3V,,,"/>
<approved hash="104,1,50.8,142.24,IC4,VDD,3.3V,,,"/>
<approved hash="104,1,22.86,119.38,J10,VBUS,N$22,,,"/>
<approved hash="104,1,223.52,114.3,J6,VBUS,N$6,,,"/>
<approved hash="104,1,223.52,154.94,J7,VBUS,N$5,,,"/>
</errors>
</schematic>
</drawing>
<compatibility>
<note version="8.2" severity="warning">
Since Version 8.2, EAGLE supports online libraries. The ids
of those online libraries will not be understood (or retained)
with this version.
</note>
<note version="8.3" severity="warning">
Since Version 8.3, EAGLE supports URNs for individual library
assets (packages, symbols, and devices). The URNs of those assets
will not be understood (or retained) with this version.
</note>
<note version="8.3" severity="warning">
Since Version 8.3, EAGLE supports the association of 3D packages
with devices in libraries, schematics, and board files. Those 3D
packages will not be understood (or retained) with this version.
</note>
<note version="8.4" severity="warning">
Since Version 8.4, EAGLE supports properties for SPICE simulation. 
Probes in schematics and SPICE mapping objects found in parts and library devices
will not be understood with this version. Update EAGLE to the latest version
for full support of SPICE simulation. 
</note>
</compatibility>
</eagle>
